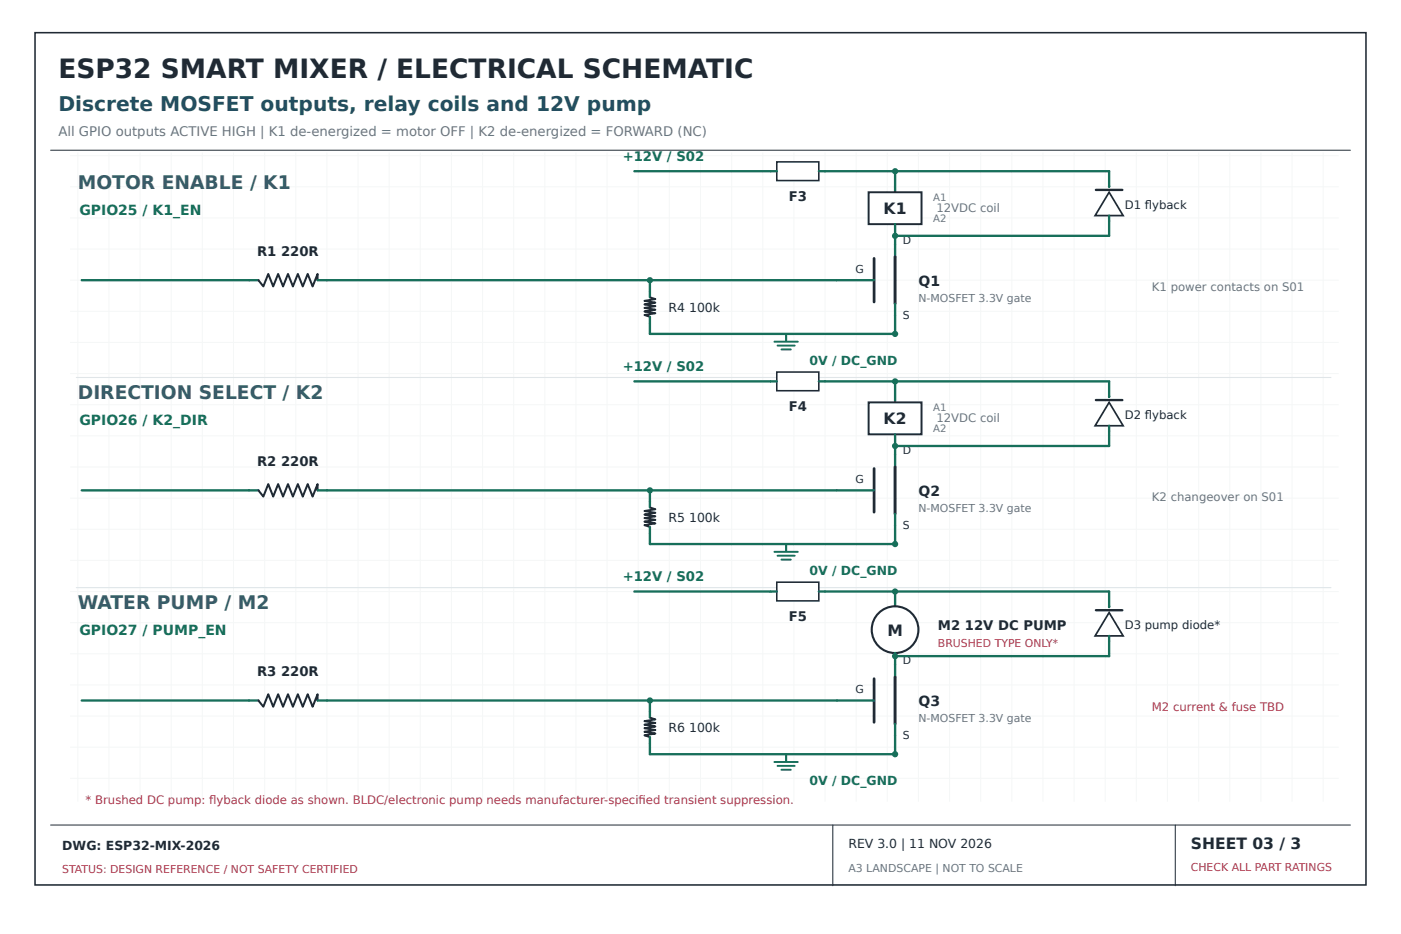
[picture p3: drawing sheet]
<svg xmlns="http://www.w3.org/2000/svg" width="420mm" height="280mm" viewBox="0 0 420 280" stroke-linecap="round" stroke-linejoin="round" font-family="sans-serif">
<g fill="none" stroke="#f5f7f7" stroke-width=".3">
<path d="M21 46.7h380.3M21 56h380.3M23.3 45.7v194.6M32.7 45.7v194.6M42 45.7v194.6M51.3 45.7v194.6M60.7 45.7v194.6M70 45.7v194.6M79.3 45.7v194.6M88.7 45.7v194.6M98 45.7v194.6M107.3 45.7v194.6"/>
<path d="M116.7 45.7v194.6M126 45.7v194.6M135.3 45.7v194.6M144.7 45.7v194.6M154 45.7v194.6M163.3 45.7v194.6M172.7 45.7v194.6M182 45.7v194.6M191.3 45.7v194.6M200.7 45.7v194.6M210 45.7v194.6M219.3 45.7v194.6"/>
<path d="M228.7 45.7v194.6M238 45.7v194.6M247.3 45.7v194.6M256.7 45.7v194.6M266 45.7v194.6M275.3 45.7v194.6M284.7 45.7v194.6M294 45.7v194.6M303.3 45.7v194.6M312.7 45.7v194.6M322 45.7v194.6M331.3 45.7v194.6"/>
<path d="M340.7 45.7v194.6M350 45.7v194.6M359.3 45.7v194.6M368.7 45.7v194.6M378 45.7v194.6M387.3 45.7v194.6M396.7 45.7v194.6M21 65.3h380.3M21 74.7h380.3M21 84h380.3M21 93.3h380.3M21 102.7h380.3"/>
<path d="M21 112h380.3M21 121.3h380.3M21 130.7h380.3M21 140h380.3M21 149.3h380.3M21 158.7h380.3M21 168h380.3M21 177.3h380.3M21 186.7h380.3M21 196h380.3M21 205.3h380.3M21 214.7h380.3"/>
<path d="M21 224h380.3M21 233.3h380.3"/>
</g>
<path d="M10.5 9.8h399v255.5h-399z" fill="none" stroke="#202a34" stroke-width=".47"/>
<path d="M15.2 45h389.6M15.2 247.3h389.6M249.7 247.3v18.2M352.3 247.3v18.2" fill="none" stroke="#202a34" stroke-width=".3"/>
<path d="M268.3 73.3v3.7M24.5 84h53M95.2 84h166.8M268.3 91v3.5" fill="none" stroke="#176f5a" stroke-width=".7"/>
<path d="M77.5 84l1.4 1.9 1.5-3.8 1.5 3.8 1.5-3.8 1.5 3.8 1.4-3.8 1.5 3.8 1.5-3.8 1.5 3.8 1.4-3.8 1.5 3.8 1.5-3.8v1.9" fill="none" stroke="#202a34" stroke-width=".61"/>
<path d="M268.3 77v14" fill="none" stroke="#202a34" stroke-width=".89"/>
<path d="M262 77.5v13" fill="none" stroke="#202a34" stroke-width=".82"/>
<circle cx="194.8" cy="84" r=".93" fill="#176f5a"/>
<path d="M194.8 84v5.1M268.3 94.5v5.6h-73.5v-5.1" fill="none" stroke="#176f5a" stroke-width=".7"/>
<path d="M194.8 89.1l1.7 .6-3.3 .5 3.3 .5-3.3 .6 3.3 .5-3.3 .5 3.3 .5-3.3 .6 3.3 .5-3.3 .5 1.6 .6" fill="none" stroke="#202a34" stroke-width=".58"/>
<circle cx="268.3" cy="100.1" r=".93" fill="#176f5a"/>
<path d="M235.7 100.1v2.1" fill="none" stroke="#176f5a" stroke-width=".63"/>
<path d="M232.2 102.4h7M233.1 103.6h5.1M234.3 104.8h2.8" fill="none" stroke="#176f5a" stroke-width=".58"/>
<path d="M190.2 51.3h40.8" fill="none" stroke="#176f5a" stroke-width=".7"/>
<path d="M232.9 48.5h12.6v5.6h-12.6z" fill="#fff" stroke="#202a34" stroke-width=".47"/>
<path d="M231 51.3h1.9M245.5 51.3h22.8" fill="none" stroke="#176f5a" stroke-width=".7"/>
<circle cx="268.3" cy="51.3" r=".93" fill="#176f5a"/>
<path d="M268.3 51.3v6.3" fill="none" stroke="#176f5a" stroke-width=".7"/>
<path d="M260.4 57.6h15.9v9.6h-15.9z" fill="#fff" stroke="#202a34" stroke-width=".58"/>
<path d="M268.3 51.3h64.2v4.7M268.3 67.2v6.1" fill="none" stroke="#176f5a" stroke-width=".7"/>
<path d="M328.5 56.9h8" fill="none" stroke="#202a34" stroke-width=".7"/>
<path d="M332.5 57.6l4.2 7h-8.4z" fill="#fff" stroke="#202a34" stroke-width=".51"/>
<path d="M332.5 64.6v6.1h-64.2" fill="none" stroke="#176f5a" stroke-width=".7"/>
<circle cx="268.3" cy="70.7" r=".93" fill="#176f5a"/>
<path d="M22.9 113.2h376.1" fill="none" stroke="#dee5e9" stroke-width=".33"/>
<path d="M268.3 136.3v3.7M24.5 147h53M95.2 147h166.8M268.3 154v3.5" fill="none" stroke="#176f5a" stroke-width=".7"/>
<path d="M77.5 147l1.4 1.9 1.5-3.8 1.5 3.8 1.5-3.8 1.5 3.8 1.4-3.8 1.5 3.8 1.5-3.8 1.5 3.8 1.4-3.8 1.5 3.8 1.5-3.8v1.9" fill="none" stroke="#202a34" stroke-width=".61"/>
<path d="M268.3 140v14" fill="none" stroke="#202a34" stroke-width=".89"/>
<path d="M262 140.5v13" fill="none" stroke="#202a34" stroke-width=".82"/>
<circle cx="194.8" cy="147" r=".93" fill="#176f5a"/>
<path d="M194.8 147v5.1M268.3 157.5v5.6h-73.5v-5.1" fill="none" stroke="#176f5a" stroke-width=".7"/>
<path d="M194.8 152.1l1.7 .6-3.3 .5 3.3 .5-3.3 .6 3.3 .5-3.3 .5 3.3 .5-3.3 .6 3.3 .5-3.3 .5 1.6 .6" fill="none" stroke="#202a34" stroke-width=".58"/>
<circle cx="268.3" cy="163.1" r=".93" fill="#176f5a"/>
<path d="M235.7 163.1v2.1" fill="none" stroke="#176f5a" stroke-width=".63"/>
<path d="M232.2 165.4h7M233.1 166.6h5.1M234.3 167.8h2.8" fill="none" stroke="#176f5a" stroke-width=".58"/>
<path d="M190.2 114.3h40.8" fill="none" stroke="#176f5a" stroke-width=".7"/>
<path d="M232.9 111.5h12.6v5.6h-12.6z" fill="#fff" stroke="#202a34" stroke-width=".47"/>
<path d="M231 114.3h1.9M245.5 114.3h22.8" fill="none" stroke="#176f5a" stroke-width=".7"/>
<circle cx="268.3" cy="114.3" r=".93" fill="#176f5a"/>
<path d="M268.3 114.3v6.3" fill="none" stroke="#176f5a" stroke-width=".7"/>
<path d="M260.4 120.6h15.9v9.6h-15.9z" fill="#fff" stroke="#202a34" stroke-width=".58"/>
<path d="M268.3 114.3h64.2v4.7M268.3 130.2v6.1" fill="none" stroke="#176f5a" stroke-width=".7"/>
<path d="M328.5 119.9h8" fill="none" stroke="#202a34" stroke-width=".7"/>
<path d="M332.5 120.6l4.2 7h-8.4z" fill="#fff" stroke="#202a34" stroke-width=".51"/>
<path d="M332.5 127.6v6.1h-64.2" fill="none" stroke="#176f5a" stroke-width=".7"/>
<circle cx="268.3" cy="133.7" r=".93" fill="#176f5a"/>
<path d="M22.9 176.2h376.1" fill="none" stroke="#dee5e9" stroke-width=".33"/>
<path d="M268.3 199.3v3.7M24.5 210h53M95.2 210h166.8M268.3 217v3.5" fill="none" stroke="#176f5a" stroke-width=".7"/>
<path d="M77.5 210l1.4 1.9 1.5-3.8 1.5 3.8 1.5-3.8 1.5 3.8 1.4-3.8 1.5 3.8 1.5-3.8 1.5 3.8 1.4-3.8 1.5 3.8 1.5-3.8v1.9" fill="none" stroke="#202a34" stroke-width=".61"/>
<path d="M268.3 203v14" fill="none" stroke="#202a34" stroke-width=".89"/>
<path d="M262 203.5v13" fill="none" stroke="#202a34" stroke-width=".82"/>
<circle cx="194.8" cy="210" r=".93" fill="#176f5a"/>
<path d="M194.8 210v5.1M268.3 220.5v5.6h-73.5v-5.1" fill="none" stroke="#176f5a" stroke-width=".7"/>
<path d="M194.8 215.1l1.7 .6-3.3 .5 3.3 .5-3.3 .6 3.3 .5-3.3 .5 3.3 .5-3.3 .6 3.3 .5-3.3 .5 1.6 .6" fill="none" stroke="#202a34" stroke-width=".58"/>
<circle cx="268.3" cy="226.1" r=".93" fill="#176f5a"/>
<path d="M235.7 226.1v2.1" fill="none" stroke="#176f5a" stroke-width=".63"/>
<path d="M232.2 228.4h7M233.1 229.6h5.1M234.3 230.8h2.8" fill="none" stroke="#176f5a" stroke-width=".58"/>
<path d="M190.2 177.3h40.8" fill="none" stroke="#176f5a" stroke-width=".7"/>
<path d="M232.9 174.5h12.6v5.6h-12.6z" fill="#fff" stroke="#202a34" stroke-width=".47"/>
<path d="M231 177.3h1.9M245.5 177.3h22.8" fill="none" stroke="#176f5a" stroke-width=".7"/>
<circle cx="268.3" cy="177.3" r=".93" fill="#176f5a"/>
<path d="M268.3 177.3v4.5" fill="none" stroke="#176f5a" stroke-width=".7"/>
<circle cx="268.3" cy="188.8" r="7" fill="#fff" stroke="#202a34" stroke-width=".63" stroke-linecap="butt"/>
<path d="M268.3 177.3h64.2v4.7M268.3 195.8v3.5" fill="none" stroke="#176f5a" stroke-width=".7"/>
<path d="M328.5 182.9h8" fill="none" stroke="#202a34" stroke-width=".7"/>
<path d="M332.5 183.6l4.2 7h-8.4z" fill="#fff" stroke="#202a34" stroke-width=".51"/>
<path d="M332.5 190.6v6.1h-64.2" fill="none" stroke="#176f5a" stroke-width=".7"/>
<circle cx="268.3" cy="196.7" r=".93" fill="#176f5a"/>
<text font-size="7.9" fill="#202a34" x="17.5" y="23.3">ESP32 SMART MIXER / ELECTRICAL SCHEMATIC</text>
<text font-size="6.1" fill="#234d60" x="17.5" y="33.1">Discrete MOSFET outputs, relay coils and 12V pump</text>
<g font-size="5.6" fill="#375b68">
<text x="23.3" y="56.7">MOTOR ENABLE / K1</text>
<text x="23.3" y="119.7">DIRECTION SELECT / K2</text>
<text x="23.3" y="182.7">WATER PUMP / M2</text>
</g>
<g font-size="4.7" fill="#202a34">
<text x="264.9" y="64.1">K1</text>
<text x="264.9" y="127">K2</text>
<text x="266" y="190.6">M</text>
<text x="357" y="254.6">SHEET 03 / 3</text>
</g>
<g font-size="4.2" fill="#176f5a">
<text x="23.8" y="64.4">GPIO25 / K1_EN</text>
<text x="23.8" y="127.4">GPIO26 / K2_DIR</text>
<text x="23.8" y="190.4">GPIO27 / PUMP_EN</text>
</g>
<g font-size="4.2" fill="#202a34">
<text x="275.3" y="85.6">Q1</text>
<text x="275.3" y="148.6">Q2</text>
<text x="275.3" y="211.6">Q3</text>
</g>
<text font-size="4" fill="#697582" x="17.5" y="40.8">All GPIO outputs ACTIVE HIGH | K1 de-energized = motor OFF | K2 de-energized = FORWARD (NC)</text>
<g font-size="4" fill="#176f5a">
<text x="186.7" y="48.3">+12V / S02</text>
<text x="186.7" y="111.3">+12V / S02</text>
<text x="186.7" y="174.3">+12V / S02</text>
</g>
<g font-size="4" fill="#202a34">
<text x="236.4" y="60.2">F3</text>
<text x="77.1" y="76.8">R1 220R</text>
<text x="236.4" y="123.2">F4</text>
<text x="77.1" y="139.8">R2 220R</text>
<text x="236.4" y="186.2">F5</text>
<text x="281.2" y="189">M2 12V DC PUMP</text>
<text x="77.1" y="202.8">R3 220R</text>
</g>
<g font-size="3.7" fill="#202a34">
<text x="200.4" y="93.5">R4 100k</text>
<text x="200.4" y="156.5">R5 100k</text>
<text x="200.4" y="219.4">R6 100k</text>
<text x="18.7" y="254.8">DWG: ESP32-MIX-2026</text>
<text x="254.3" y="254.3">REV 3.0 | 11 NOV 2026</text>
</g>
<g font-size="3.7" fill="#176f5a">
<text x="242.7" y="109.4">0V / DC_GND</text>
<text x="242.7" y="172.4">0V / DC_GND</text>
<text x="242.7" y="235.4">0V / DC_GND</text>
</g>
<g font-size="3.5" fill="#697582">
<text x="280.7" y="63.6">12VDC coil</text>
<text x="345.3" y="87.3">K1 power contacts on S01</text>
<text x="280.7" y="126.6">12VDC coil</text>
<text x="345.3" y="150.3">K2 changeover on S01</text>
</g>
<g font-size="3.5" fill="#202a34">
<text x="337.2" y="62.5">D1 fyback</text>
<text x="343.2" y="62.5">l</text>
<text x="337.2" y="125.5">D2 fyback</text>
<text x="343.2" y="125.5">l</text>
<text x="337.2" y="188.5">D3 pump diode*</text>
</g>
<g font-size="3.5" fill="#bf344b">
<text x="345.3" y="213.3">M2 current &amp; fuse TBD</text>
<text x="25.7" y="241">* Brushed DC pump: fyback diode as shown. BLDC/electronic pump needs manufacturer-specifed transient suppression.</text>
<text x="62.7" y="241">l</text>
<text x="191.5" y="241">i</text>
</g>
<g font-size="3.3" fill="#202a34">
<text x="270.7" y="73">D</text>
<text x="256.4" y="81.9">G</text>
<text x="270.7" y="95.7">S</text>
<text x="270.7" y="136">D</text>
<text x="256.4" y="144.9">G</text>
<text x="270.7" y="158.7">S</text>
<text x="270.7" y="199">D</text>
<text x="256.4" y="207.9">G</text>
<text x="270.7" y="221.7">S</text>
</g>
<g font-size="3.3" fill="#697582">
<text x="275.3" y="90.5">N-MOSFET 3.3V gate</text>
<text x="275.3" y="153.5">N-MOSFET 3.3V gate</text>
<text x="275.3" y="216.5">N-MOSFET 3.3V gate</text>
<text x="254.3" y="261.3">A3 LANDSCAPE | NOT TO SCALE</text>
</g>
<g font-size="3.3" fill="#bf344b">
<text x="281.2" y="193.9">BRUSHED TYPE ONLY*</text>
<text x="18.7" y="261.6">STATUS: DESIGN REFERENCE / NOT SAFETY CERTIFIED</text>
<text x="357" y="261.1">CHECK ALL PART RATINGS</text>
</g>
<g font-size="3" fill="#697582">
<text x="279.8" y="60.2">A1</text>
<text x="279.8" y="66.5">A2</text>
<text x="279.8" y="123.2">A1</text>
<text x="279.8" y="129.5">A2</text>
</g>
</svg>
